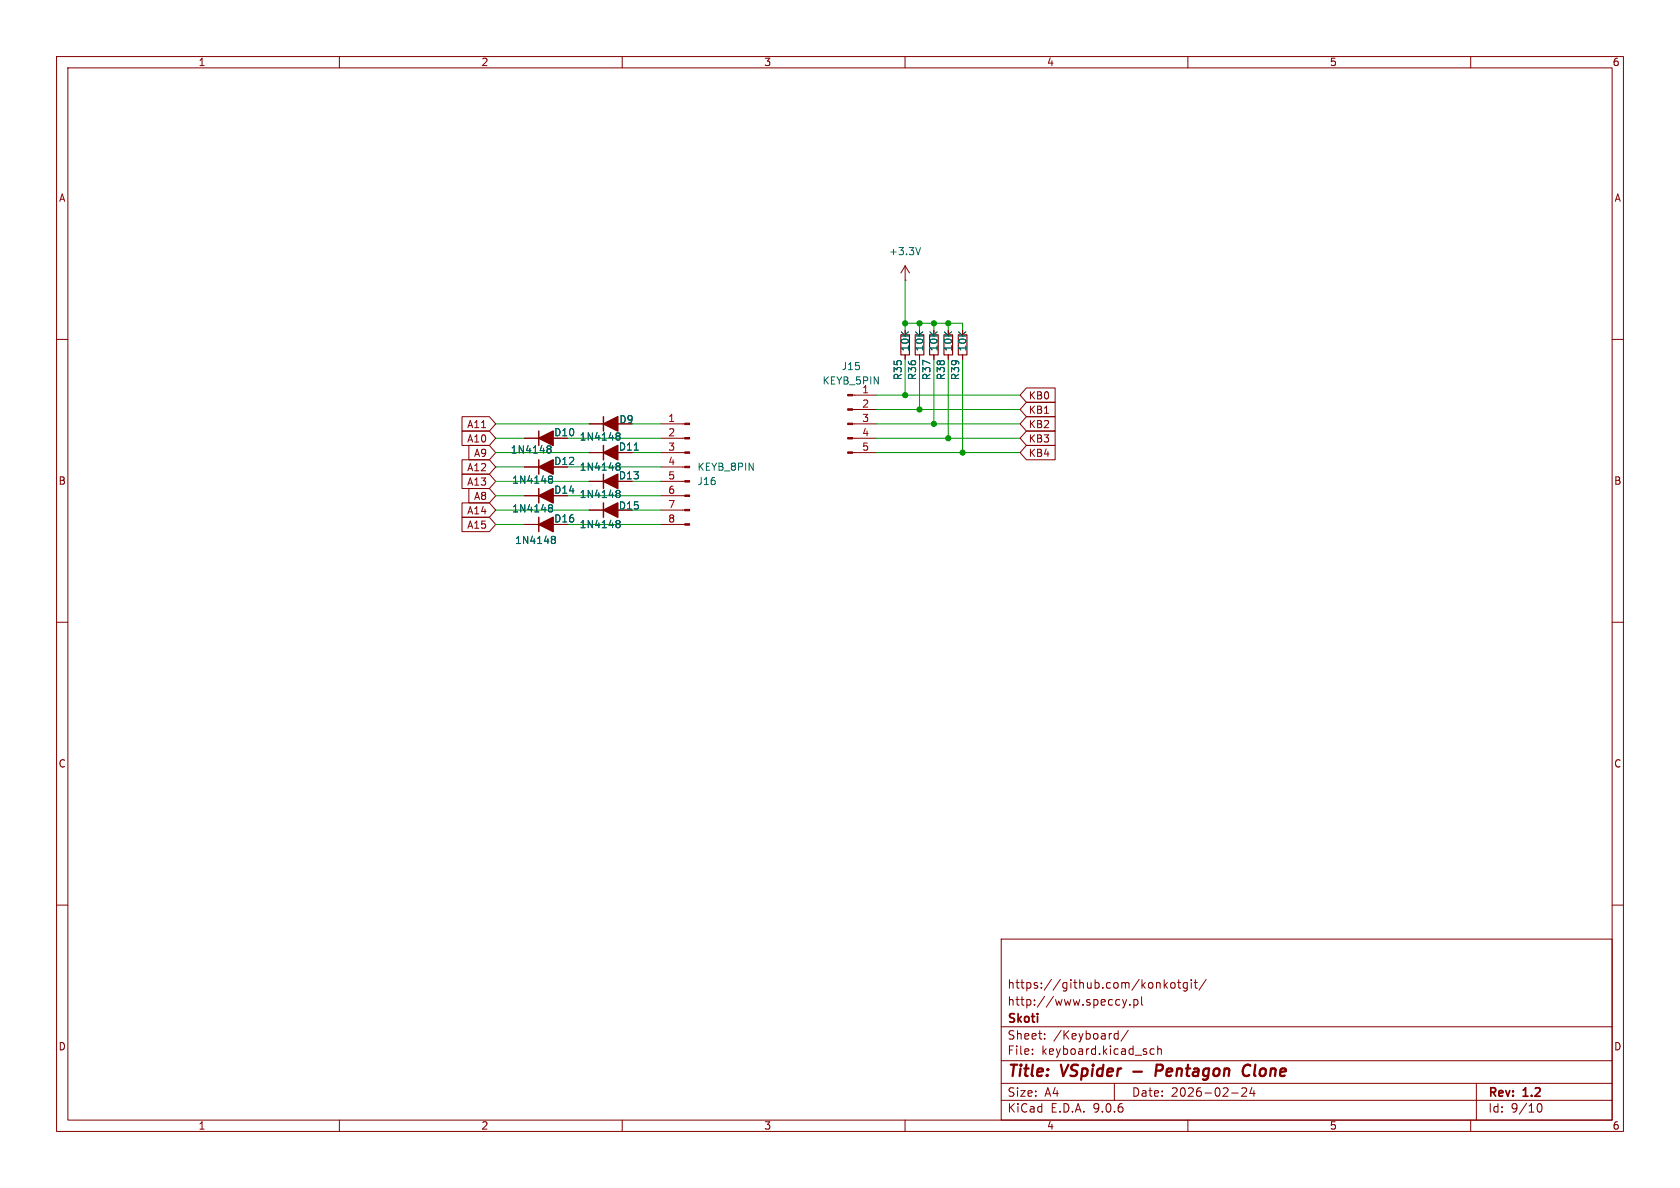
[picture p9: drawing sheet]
<svg xmlns="http://www.w3.org/2000/svg" width="297mm" height="210mm" viewBox="0 0 297 210" stroke-linecap="round" stroke-linejoin="round" font-family="sans-serif">
<g fill="none" stroke="#840000" stroke-width=".18">
<path d="M10 10h277v190h-277zM12 12h273v186h-273zM60 10v2M110 10v2M160 10v2M210 10v2M260 10v2M160 49.5h.1M160 47v2.5M160 58.4v.8M160 47l-.7 1.3M160 47l.8 1.3"/>
<path d="M162.6 58.4v.8M165.1 58.4v.8M167.6 58.4v.8M170.2 58.4v.8M10 60h2M81.7 76.2h4.8l1.1 1.3-1.1 1.2h-4.8zM81.7 73.7h4.8l1.1 1.2-1.1 1.3h-4.8zM82.9 78.7h3.6l1.1 1.3-1.1 1.3h-3.6zM92.7 77.5h5.1M104.1 74.9h5.1M116.8 74.9h4.3M116.8 77.5h4.3"/>
<path d="M150.7 69.9h4.2M150.7 72.4h4.2M150.7 74.9h4.2M150.7 77.5h4.2M160 62.7v.8M162.6 62.7v.8M165.1 62.7v.8M167.6 62.7v.8M170.2 62.7v.8M181.5 73.7h5v2.5h-5l-1.2-1.3zM181.5 78.7h5v2.6h-5l-1.2-1.3zM181.5 71.1h5v2.6h-5l-1.2-1.3z"/>
<path d="M181.5 68.6h5v2.5h-5l-1.2-1.2zM181.5 76.2h5v2.5h-5l-1.2-1.2zM285 60h2M81.7 91.4h4.8l1.1 1.3-1.1 1.3h-4.8zM81.7 83.8h4.8l1.1 1.3-1.1 1.3h-4.8zM81.7 81.3h4.8l1.1 1.3-1.1 1.2h-4.8zM81.7 88.9h4.8l1.1 1.3-1.1 1.2h-4.8zM82.9 86.4h3.6l1.1 1.2-1.1 1.3h-3.6zM92.7 82.6h5.1M92.7 87.6h5.1M92.7 92.7h5.1M104.1 80h5.1"/>
<path d="M104.1 85.1h5.1M104.1 90.2h5.1M116.8 80h4.3M116.8 85.1h4.3M116.8 82.6h4.3M116.8 87.6h4.3M116.8 90.2h4.3M116.8 92.7h4.3M150.7 80h4.2M10 110h2M285 110h2M10 160h2"/>
<path d="M177 166h108v32h-108zM197.5 176.7l.5 .1M198 177.6l-.5 .1M198.5 176.7l.3 1M198.8 177.7l-.1 .4-.2 .1M199.2 176.7l-.4 1M199.7 177.6v.1M200.5 176.8l.4-.1 .3 .3v.4l-.2 .2h-.5M200.5 176.7v1.5M201.8 176.2v1.3l.2 .2M204.7 173.7l.3 .1 .1 .1v.8M205.8 173.2v1.5"/>
<path d="M206 174.1l.4 .6M206.4 173.7l-.6 .6M207.1 173.8l.4-.1 .2 .3v.4l-.2 .3-.4-.1-.1-.2v-.4zM208.2 173.7h.5M208.4 173.2v1.3l.3 .2M209.9 173.8l-.4-.1-.3 .3v.4l.1 .2h.6M209.9 173.7v1.2l-.3 .3-.4-.1M210.6 173.2v.1M210.6 173.7v1M211.1 173.7h.6M211.3 173.2v1.3l.4 .2M213.2 173.1l-1.2 2"/>
<path d="M285 160h2M60 198v2M110 198v2M160 198v2M177 194.5h108M177 191.5h108M177 187.5h108M177 181.5h108M182.5 186.3v.1M182.5 185.5v.1M184.7 183.6v.1M184.7 182.8v.1"/>
<path d="M197 191.5v3M197 183.6l.2 .1 .5-.1M197.7 182.2v1.5M197.7 182.8l-.5-.1-.2 .1M199.5 182.1l-1.3 2M204 185.5l-.4-.1-.3 .3v.4l.2 .2h.5M204.7 185.5l.2-.1 .3 .1 .1 .9M204.7 184.9v1.5M210 198v2M217.7 193.2h1.2M219.6 192.4l.5-.1 .2 .1 .1 .3-.9 1.1h.9M221.3 192.2l-.3 1.1h.9"/>
<path d="M221.7 192.8v1M260 198v2M261 191.5v6.5M271.7 195.7l.2-.5 .2-.1a.81 .81 0 0 1 .6 .6 .81 .81 0 0 1-.3 .8h-.4l-.3-.5"/>
</g>
<path d="M200.3 189.4h1.6M205.3 188.2h-.8l-.2 2M205.3 189.2l-.9 .1M221.1 188.4a.88 .88 0 0 0-1.1 0 .88 .88 0 0 0-.3 1 .69 .69 0 0 0 .3 .7 .69 .69 0 0 0 .8-.1" fill="none" stroke="#840000" stroke-width=".4"/>
<g fill="#840000" stroke="#840000" stroke-width=".18">
<path d="M149.9 69.7h.8v.3h-.8z"/>
<path d="M149.9 72.3h.8v.2h-.8z"/>
<path d="M149.9 74.8h.8v.3h-.8z"/>
<path d="M149.9 77.3h.8v.3h-.8z"/>
<path d="M149.9 79.9h.8v.2h-.8z"/>
<path d="M121.1 74.8h.8v.3h-.8z"/>
<path d="M121.1 77.3h.8v.3h-.8z"/>
<path d="M121.1 79.9h.8v.2h-.8z"/>
<path d="M121.1 82.4h.8v.3h-.8z"/>
<path d="M121.1 85h.8v.2h-.8z"/>
<path d="M121.1 87.5h.8v.3h-.8z"/>
<path d="M121.1 90h.8v.3h-.8z"/>
<path d="M121.1 92.6h.8v.2h-.8z"/>
</g>
<g fill="#840000" stroke="#840000" stroke-width=".25">
<path d="M106.7 80l2.5-1.3v2.6z"/>
<path d="M106.7 85.1l2.5-1.3v2.6z"/>
<path d="M106.7 74.9l2.5-1.2v2.5z"/>
<path d="M106.7 90.2l2.5-1.3v2.5z"/>
<path d="M95.2 77.5l2.6-1.3v2.5z"/>
<path d="M95.2 92.7l2.6-1.3v2.6z"/>
<path d="M95.2 82.6l2.6-1.3v2.5z"/>
<path d="M95.2 87.6l2.6-1.2v2.5z"/>
</g>
<path d="M95.2 76.2v2.5M106.7 73.7v2.5M106.7 78.7v2.6M95.2 81.3v2.5M95.2 86.4v2.5M95.2 91.4v2.6M106.7 83.8v2.6M106.7 88.9v2.5" fill="none" stroke="#840000" stroke-width=".25"/>
<g fill="none" stroke="#006464" stroke-width=".18">
<path d="M162.7 43.8l-.4 1.2M96.8 79.3l.1 .1M96.8 78.9l.4-.1 .2 .1v.2l-.2 .3M96.9 79.4h.3M96.9 79.4h-.1M97.2 79.4l.2 .2v.4l-.2 .1-.4-.1M109 76.6l.4-.1 .2 .1v.2l-.2 .3M109 77l.1 .1M109.1 77.1h.3M109.1 77.1h-.1M109.4 77.1l.2 .2v.4l-.2 .1-.4-.1M112.1 79.6h.8"/>
<path d="M97.1 89.3l.3-.1 .2 .1 .1 .2-.3 .3M97.1 84.6l.1 .1M97.1 84.2l.3-.1 .2 .2 .1 .1-.3 .3M97.1 89.7l.1 .1M97.2 84.7h.2M97.2 84.7l-.1 .1M97.2 89.8h.2M97.2 89.8h-.1M97.4 84.7l.3 .2-.1 .4-.2 .1h-.3M97.4 89.8l.3 .2-.1 .4-.2 .1-.3-.1M97.6 95.3l.1 .1M97.6 94.9l.3-.1 .2 .1 .1 .2-.3 .3"/>
<path d="M97.7 95.4h.2M97.7 95.4h-.1M97.9 95.4l.3 .2-.1 .4-.2 .1-.3-.1M109 82.3l.1 .1M109 81.9h.4l.2 .1v.2l-.2 .2M109 86.7h.4l.2 .1v.2l-.2 .2M109 92.1l.4-.1 .2 .1v.2l-.2 .3M109 87.2h.1M109 92.5l.1 .1M109.1 82.4h.3M109.1 82.4l-.1 .1M109.1 87.2h.3"/>
<path d="M109.1 87.2l-.1 .1M109.1 92.6h.3M109.1 92.6h-.1M109.4 82.4l.2 .2-.1 .5M109.4 87.2l.2 .3v.3l-.2 .2-.4-.1M109.4 92.6l.2 .2v.4l-.2 .1-.4-.1"/>
</g>
<path d="M159.3 59.2h1.5v3.5h-1.5zM161.8 59.2h1.5v3.5h-1.5zM164.3 59.2h1.6v3.5h-1.6zM166.9 59.2h1.5v3.5h-1.5zM169.4 59.2h1.5v3.5h-1.5z" fill="none" stroke="#840000" stroke-width=".2"/>
<g fill="none" stroke="#009600" stroke-width=".18">
<path d="M160 57.2h10.2v1.2M160 49.5v8.9M162.6 57.2v1.2M165.1 57.2v1.2M167.6 57.2v1.2M87.6 74.9h16.5M87.6 77.5h5.1M100.3 77.5h16.5M111.8 74.9h5M154.9 74.9h25.4M154.9 77.5h25.4M154.9 72.4h25.4"/>
<path d="M154.9 69.9h25.4M160 63.5v6.4M162.6 63.5v8.9M165.1 63.5v11.4M167.6 63.5v14M170.2 63.5v16.5M87.6 80h16.5M87.6 85.1h16.5M87.6 87.6h5.1M87.6 82.6h5.1M87.6 92.7h5.1M87.6 90.2h16.5"/>
<path d="M100.3 87.6h16.5M100.3 82.6h16.5M100.3 92.7h16.5M111.8 80h5M111.8 85.1h5M111.8 90.2h5M154.9 80h25.4"/>
</g>
<g fill="#009600" stroke="#009600" stroke-width=".18">
<circle cx="167.6" cy="77.5" r=".46"/>
<circle cx="170.2" cy="80" r=".46"/>
<circle cx="165.1" cy="74.9" r=".46"/>
<circle cx="160" cy="69.9" r=".46"/>
<circle cx="165.1" cy="57.2" r=".46"/>
<circle cx="167.6" cy="57.2" r=".46"/>
<circle cx="162.6" cy="72.4" r=".46"/>
<circle cx="162.6" cy="57.2" r=".46"/>
<circle cx="160" cy="57.2" r=".46"/>
</g>
<g font-size="2.8" fill="#840000">
<text x="178" y="190.9">Title:</text>
<text x="187.7" y="190.9">VSpider</text>
<text x="205.9" y="190.9">Pentagon</text>
<text x="222.2" y="190.9">Clone</text>
</g>
<g font-size="2.1" fill="#840000">
<text x="178" y="178">http://www.speccy.pl</text>
<text x="178" y="175">https://github.com/konkotgit/</text>
<text x="178" y="184">Sheet:</text>
<text x="178" y="181.2">Skoti</text>
<text x="186.2" y="184">/Keyboard/</text>
<text x="178" y="186.7">File:</text>
<text x="184.1" y="186.7">keyboard.kicad_sch</text>
<text x="178" y="196.9">KiCad</text>
<text x="178" y="194.1">Size:</text>
<text x="184.7" y="194.1">A4</text>
<text x="185.7" y="196.9">E.D.A.</text>
<text x="193.3" y="196.9">9.0.6</text>
<text x="200" y="194.1">Date:</text>
<text x="207" y="194.1">2026-02-24</text>
<text x="263" y="194.3">Rev:</text>
<text x="263" y="196.9">Id:</text>
<text x="267.1" y="196.9">9/10</text>
<text x="269.4" y="194.3">1.2</text>
</g>
<g font-size="1.8" fill="#840000">
<text x="35" y="11.9">1</text>
<text x="85" y="11.9">2</text>
<text x="135" y="11.9">3</text>
<text x="185" y="11.9">4</text>
<text x="235" y="11.9">5</text>
<text x="285" y="11.9">6</text>
<text x="10.3" y="35.9">A</text>
<text x="285.3" y="35.9">A</text>
<text x="181.8" y="70.8">KB0</text>
<text x="82.5" y="75.9">A11</text>
<text x="97.9" y="77.3">D10</text>
<text x="109.4" y="75">D9</text>
<text x="181.8" y="75.9">KB2</text>
<text x="181.8" y="73.3">KB1</text>
<text x="82.5" y="78.4">A10</text>
<text x="82.5" y="83.5">A12</text>
<text x="83.7" y="81">A9</text>
<text x="97.9" y="82.4">D12</text>
<text x="109.3" y="79.9">D11</text>
<text x="181.8" y="81">KB4</text>
<text x="181.8" y="78.4">KB3</text>
<text x="10.3" y="85.9">B</text>
<text x="82.5" y="86">A13</text>
<text x="83.7" y="88.6">A8</text>
<text x="97.9" y="87.5">D14</text>
<text x="109.3" y="84.9">D13</text>
<text x="285.3" y="85.9">B</text>
<text x="82.5" y="93.7">A15</text>
<text x="82.5" y="91.1">A14</text>
<text x="97.9" y="92.6">D16</text>
<text x="109.3" y="90.3">D15</text>
<text x="10.3" y="135.9">C</text>
<text x="285.3" y="135.9">C</text>
<text x="10.3" y="185.9">D</text>
<text x="285.3" y="185.9">D</text>
<text x="35" y="199.9">1</text>
<text x="85" y="199.9">2</text>
<text x="135" y="199.9">3</text>
<text x="185" y="199.9">4</text>
<text x="235" y="199.9">5</text>
<text x="285" y="199.9">6</text>
</g>
<g font-size="1.8" fill="#006464">
<text x="157.1" y="45.3">+3.3V</text>
<text x="148.7" y="65.6">J15</text>
<text x="160.9" y="62.2" transform="rotate(-90 160.9 62.2)">10K</text>
<text x="163.4" y="62.2" transform="rotate(-90 163.4 62.2)">10K</text>
<text x="166" y="62.2" transform="rotate(-90 166 62.2)">10K</text>
<text x="168.5" y="62.2" transform="rotate(-90 168.5 62.2)">10K</text>
<text x="171" y="62.2" transform="rotate(-90 171 62.2)">10K</text>
<text x="145.3" y="68.2">KEYB_5PIN</text>
<text x="152.3" y="69.6">1</text>
<text x="159.6" y="67.3" transform="rotate(-90 159.6 67.3)">R35</text>
<text x="162.2" y="67.3" transform="rotate(-90 162.2 67.3)">R36</text>
<text x="164.7" y="67.3" transform="rotate(-90 164.7 67.3)">R37</text>
<text x="167.2" y="67.3" transform="rotate(-90 167.2 67.3)">R38</text>
<text x="169.8" y="67.3" transform="rotate(-90 169.8 67.3)">R39</text>
<text x="90.2" y="80.4">1N4148</text>
<text x="102.4" y="83.4">1N4148</text>
<text x="102.4" y="78.1">1N4148</text>
<text x="123.2" y="83.4">KEYB_8PIN</text>
<text x="90.4" y="85.7">1N4148</text>
<text x="102.4" y="88.2">1N4148</text>
<text x="123.2" y="86">J16</text>
<text x="90.4" y="90.8">1N4148</text>
<text x="102.4" y="93.6">1N4148</text>
<text x="91" y="96.4">1N4148</text>
</g>
<g font-size="1.8" fill="#a90000">
<text x="118" y="74.7">1</text>
<text x="118" y="77.2">2</text>
<text x="152.3" y="72.1">2</text>
<text x="152.3" y="74.7">3</text>
<text x="152.3" y="77.2">4</text>
<text x="118" y="79.8">3</text>
<text x="118" y="82.3">4</text>
<text x="152.3" y="79.8">5</text>
<text x="118" y="84.8">5</text>
<text x="118" y="87.4">6</text>
<text x="118" y="89.9">7</text>
<text x="118" y="92.5">8</text>
</g>
</svg>
